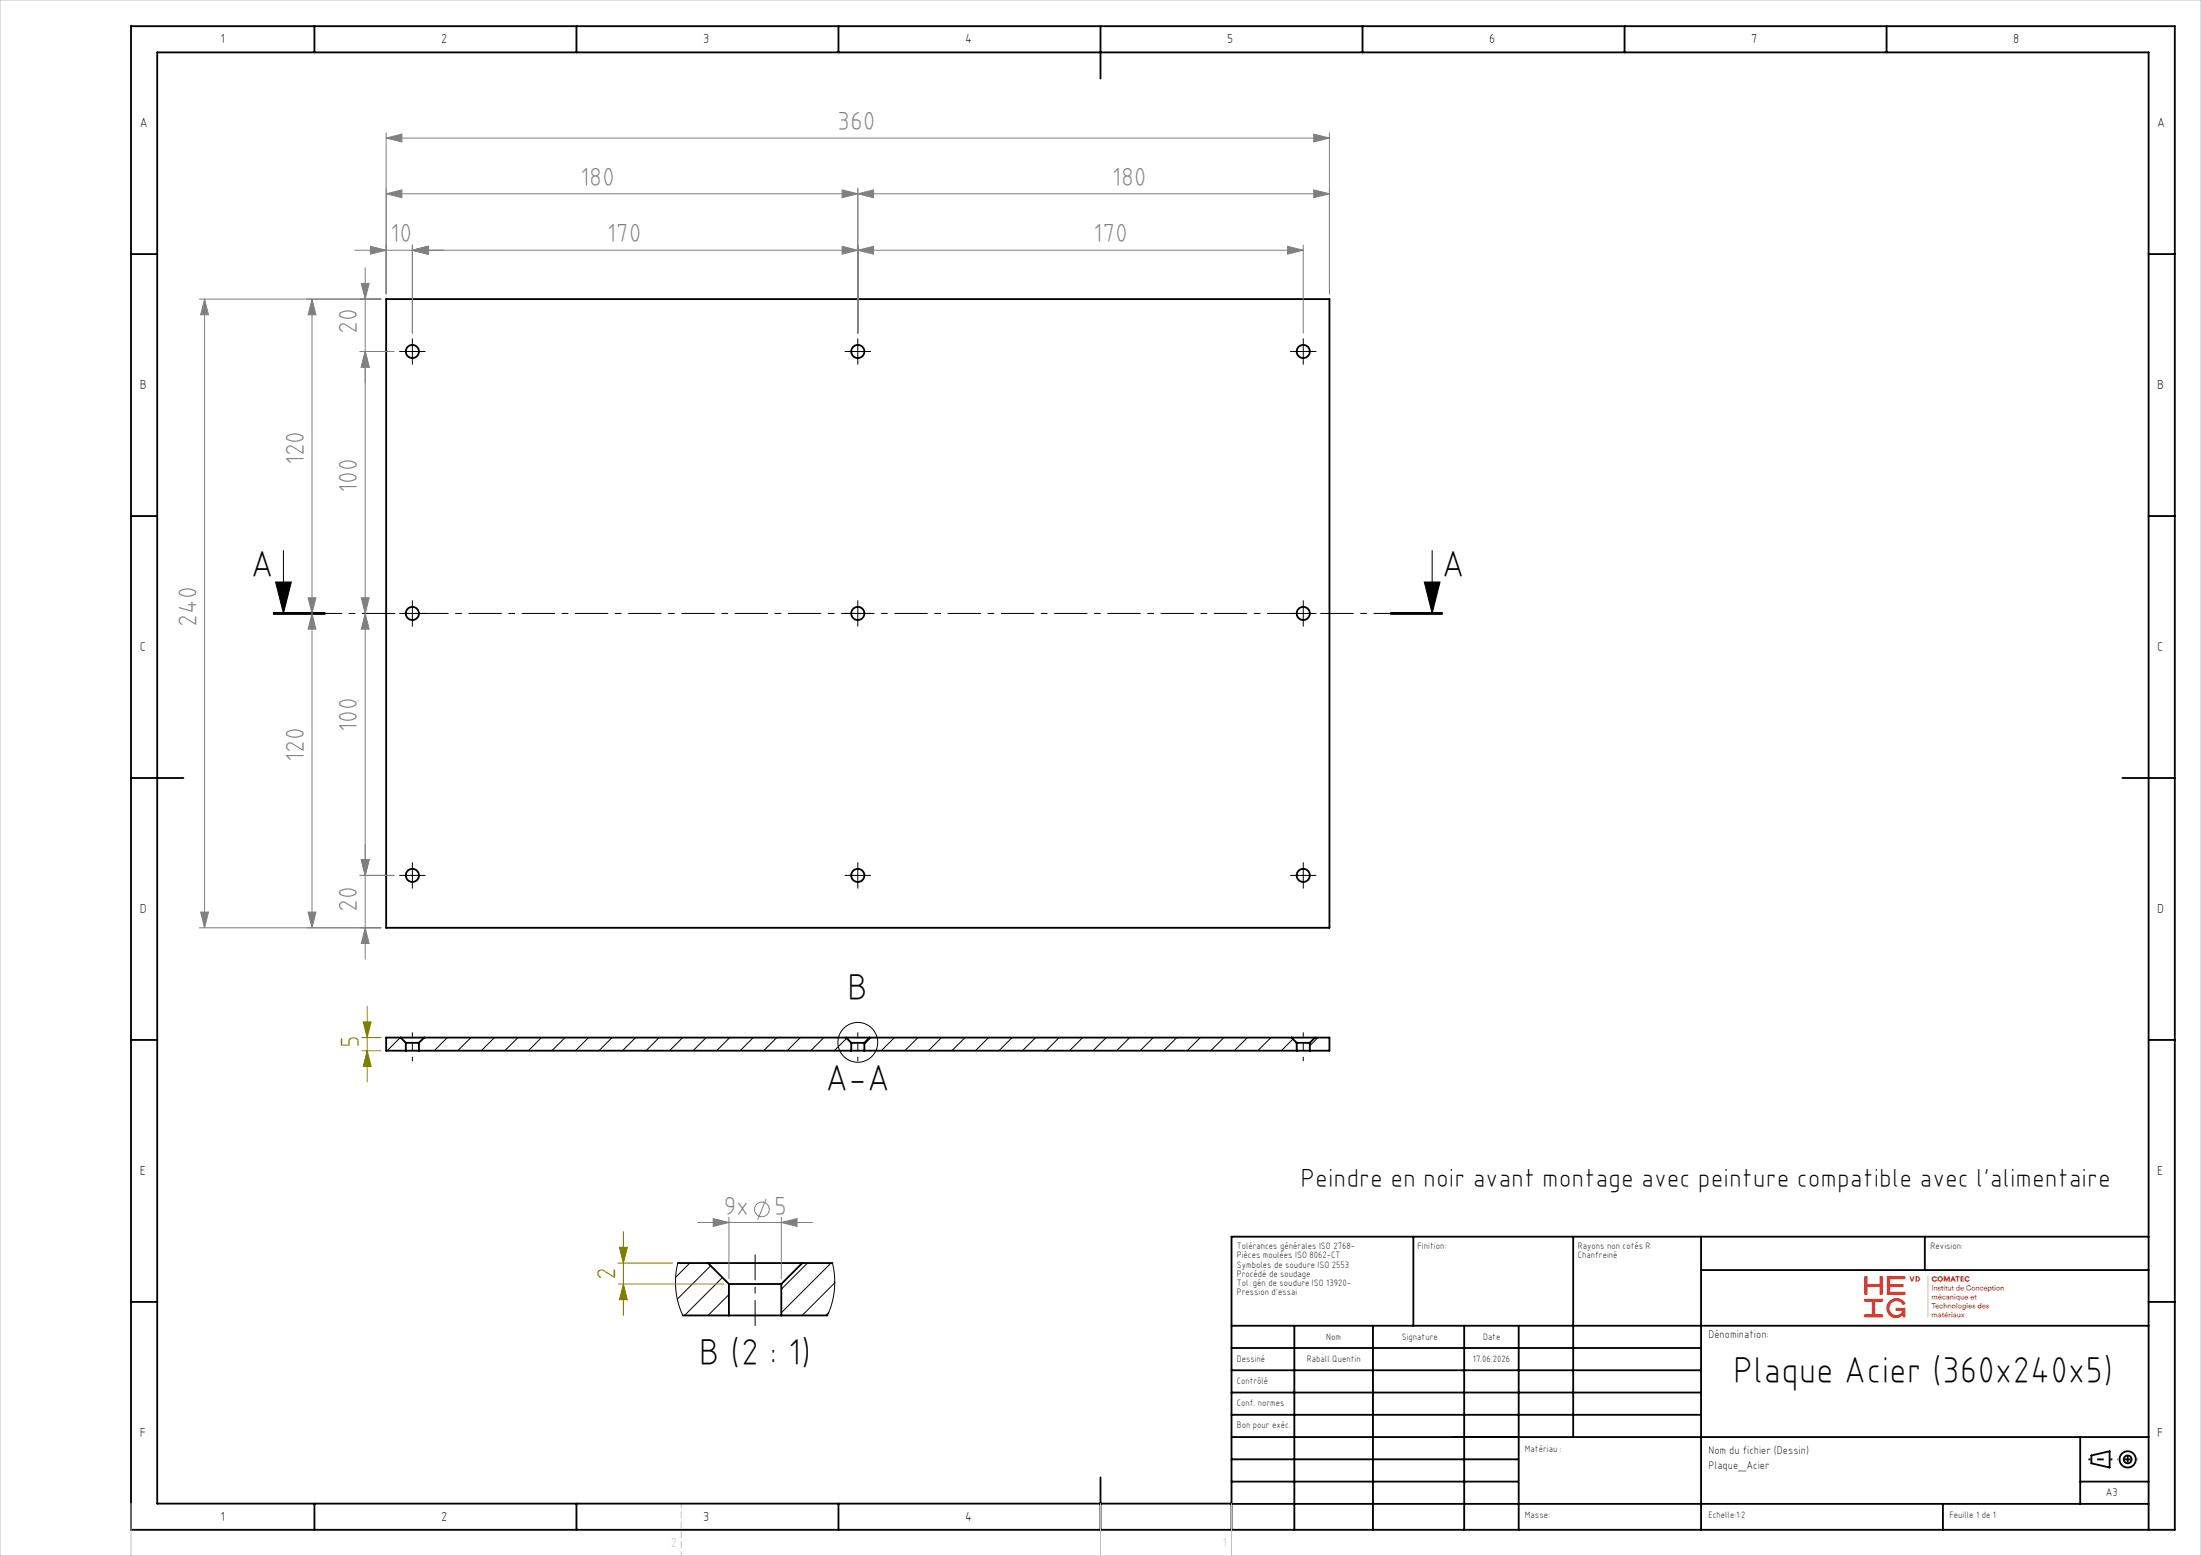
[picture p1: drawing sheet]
<svg xmlns="http://www.w3.org/2000/svg" width="420mm" height="297mm" viewBox="0 0 420 297" stroke-linecap="round" stroke-linejoin="round" font-family="sans-serif">
<g fill="none" stroke="#000" stroke-width=".35">
<path d="M25 5h390v287h-390zM60 5v5M110 5v5M160 5v5M210 5v10M260 5v5M310 5v5M360 5v5M25 48.5h5M73.7 57.1h180v120h-180zM410 48.5h5M25 98.5h5"/>
<path d="M410 98.5h5M25 148.5h10M405 148.5h10M25 198.5h5M76.4 198h4.5M76.4 198h-2.7v2.5h3.7M76.4 198l1 1M77.4 199h2.5M77.4 199v1.5M79.9 199v1.5M80.9 198l-1 1M80.9 198h80.5"/>
<path d="M161.4 198h4.5M161.4 198l1 1M162.4 199h2.5M162.4 199v1.5M164.9 199v1.5M165.9 198l-1 1M165.9 198h80.5M246.4 198h4.5M246.4 198l1 1M247.4 199h2.5M247.4 199v1.5M249.9 199v1.5"/>
<path d="M250.9 198h2.8v2.5h-3.8M250.9 198l-1 1M410 198.5h5M77.4 200.5h2.5M79.9 200.5h82.5M162.4 200.5h2.5M164.9 200.5h82.5M247.4 200.5h2.5M269.7 236.1v17M300.2 236.1v38.2M324.6 236.1v55.9M367.3 236.1v6.3"/>
<path d="M410 236.1h-175v55.9M25 248.5h5M129.3 241.1h5.8M130.3 251.1h8.8M135.1 241.1h18M135.1 241.1l4 4M139.1 245.1h10M139.1 251.1h10M139.1 245.1v6M149.1 245.1v6M149.1 251.1h8.8M153.1 241.1l-4 4"/>
<path d="M153.1 241.1h5.7M235 253.1h175M235 257.3h89.6M247 253.1v38.9M262 253.1v38.9M279.4 253.1v38.9M289.8 253.1v38.9M324.6 242.4h85.4M410 248.5h5M235 270.1h89.6M235 265.8h89.6M235 261.6h89.6"/>
<path d="M235 278.6h54.6M235 274.3h175M397 274.3v12.8M399.1 277.8l3.5-.8v3.1l-3.5-.8zM60 287v5M110 287v5M160 287v5M210 282v10M235 287.1h175M235 287h-205v-277h380v282M235 282.8h54.6M370.8 287.1v4.9"/>
<path d="M397 282.8h13"/>
<circle cx="78.7" cy="67.1" r="1.25"/>
<circle cx="163.7" cy="67.1" r="1.25"/>
<circle cx="248.7" cy="67.1" r="1.25"/>
<circle cx="78.7" cy="117.1" r="1.25"/>
<circle cx="163.7" cy="117.1" r="1.25"/>
<circle cx="248.7" cy="117.1" r="1.25"/>
<circle cx="78.7" cy="167.1" r="1.25"/>
<circle cx="163.7" cy="167.1" r="1.25"/>
<circle cx="248.7" cy="167.1" r="1.25"/>
<circle cx="406" cy="278.6" r=".75"/>
<circle cx="406" cy="278.6" r="1.55"/>
</g>
<g fill="none" stroke="#000" stroke-width=".19">
<path d="M77.4 67.1h2.5M78.7 65.8v2.5M162.4 67.1h2.5M163.7 65.8v2.5M247.4 67.1h2.5M248.7 65.8v2.5M52.1 117.3h10zM52.1 117.1h10M52.1 116.9h10M52.6 111.1h3l-1.5 6zM54.1 105.1v12M77.4 117.1h2.5"/>
<path d="M78.7 115.8v2.5M162.4 117.1h2.5M163.7 115.8v2.5M247.4 117.1h2.5M248.7 115.8v2.5M265.3 117.1h10M265.3 116.9h10M265.3 117.3h10M271.8 111.1h3l-1.5 6zM273.3 105.1v12M77.4 167.1h2.5M78.7 165.8v2.5"/>
<path d="M162.4 167.1h2.5M163.7 165.8v2.5M247.4 167.1h2.5M248.7 165.8v2.5M76.4 198l-2.5 2.5M85.4 198l-2.5 2.5M89.9 198l-2.5 2.5M94.3 198l-2.5 2.5M98.8 198l-2.5 2.5M103.3 198l-2.5 2.5M107.8 198l-2.5 2.5M112.3 198l-2.5 2.5"/>
<path d="M116.8 198l-2.5 2.5M121.3 198l-2.5 2.5M125.8 198l-2.5 2.5M130.3 198l-2.5 2.5M134.8 198l-2.5 2.5M139.2 198l-2.5 2.5M143.7 198l-2.5 2.5M148.2 198l-2.5 2.5M152.7 198l-2.5 2.5M157.2 198l-2.5 2.5M161.6 198.2l-2.4 2.3M166.2 198l-1.3 1.3"/>
<path d="M170.7 198l-2.5 2.5M175.2 198l-2.5 2.5M179.7 198l-2.5 2.5M184.1 198l-2.5 2.5M188.6 198l-2.5 2.5M193.1 198l-2.5 2.5M197.6 198l-2.5 2.5M202.1 198l-2.5 2.5M206.6 198l-2.5 2.5M211.1 198l-2.5 2.5M215.6 198l-2.5 2.5M220.1 198l-2.5 2.5"/>
<path d="M224.6 198l-2.5 2.5M229.1 198l-2.5 2.5M233.5 198l-2.5 2.5M238 198l-2.5 2.5M242.5 198l-2.5 2.5M246.7 198.3l-2.2 2.2M251.5 198l-1.6 1.6M253.7 200.4l-.2 .1M129.3 241.1l-.4 2.5 .1 2.5 .4 2.5 .9 2.5M131.6 241.1l-2.7 2.7M135.6 241.6l-6.4 6.4M137.9 243.8l-7.3 7.3"/>
<path d="M139.1 247.1l-4 4M154.1 241.1l-5 5M158.1 250.5l-.5 .6M158.6 241.1l-9.5 9.5M158.8 241.1l.4 2.5v2.5l-.4 2.5-.9 2.5M159.3 244.9l-6.2 6.2"/>
<circle cx="163.7" cy="199" r="3.8"/>
</g>
<g fill="none" stroke="#808080" stroke-width=".19">
<path d="M73.7 37l3-.8v1.5zM73.7 26.4l3-.8v1.5zM73.7 37h180M73.7 25.4v30.7M73.7 26.4h180M160.7 36.2l3 .8-3 .7zM163.7 37l3-.8v1.5zM163.7 36v27.6M250.7 36.2l3 .8-3 .7zM250.7 25.6l3 .8-3 .7zM253.7 25.4v30.7M38 57.1h34.7"/>
<path d="M39 57.1l.8 3h-1.5zM39 57.1v120M59.5 57.1l.8 3h-1.5zM59.5 57.1v120M67.7 47.8h181M68.9 54.1h1.5l-.7 3zM69.7 51.1v132M70.7 47l3 .8-3 .7zM78.7 47.8l3-.8v1.5zM78.7 46.8v16.8M160.7 47l3 .8-3 .7zM163.7 47.8l3-.8v1.5z"/>
<path d="M245.7 47l3 .8-3 .7zM248.7 46.8v16.8M68.7 67.1h6.5M69.7 67.1l.7 3h-1.5zM58.8 114.1h1.5l-.8 3zM59.5 117.1l.8 3h-1.5zM68.9 114.1h1.5l-.7 3zM69.7 117.1l.7 3h-1.5zM38 177.1h34.7M38.3 174.1h1.5l-.8 3zM58.8 174.1h1.5l-.8 3zM68.7 167.1h6.5"/>
<path d="M68.9 164.1h1.5l-.7 3zM69.7 177.1l.7 3h-1.5zM133.1 233.3h22M136.1 232.6l3 .7-3 .8zM139.1 232.3v11.8M146.2 228.8l-1.6 4M149.1 233.3l3-.7v1.5zM149.1 232.3v11.8"/>
<circle cx="145.4" cy="230.8" r="1.4"/>
</g>
<path d="M69.1 198h3.6M69.3 195h1.5l-.7 3zM70.1 192v14.5M69.1 200.5h3.6M70.1 200.5l.7 3h-1.5zM118.2 238.1h1.5l-.7 3zM119 235.1v16M118 241.1h10.3M118 245.1h20.1M119 245.1l.7 3h-1.5z" fill="none" stroke="#808000" stroke-width=".19"/>
<g fill="none" stroke="#000" stroke-width=".19" stroke-dasharray="30.5 1.3 1.3 1.3" stroke-linecap="butt">
<path d="M77.4 67.1h-1.2M78.7 65.8v-1.2M78.7 68.3v1.3M79.9 67.1h1.3M162.4 67.1h-1.2M163.7 65.8v-1.2M163.7 68.3v1.3M164.9 67.1h1.3M247.4 67.1h-1.2M248.7 65.8v-1.2M248.7 68.3v1.3M249.9 67.1h1.3"/>
<path d="M77.4 117.1h-1.2M78.7 115.8v-1.2M78.7 118.3v1.3M79.9 117.1h1.3M162.4 117.1h-1.2M163.7 115.8v-1.2M163.7 118.3v1.3M164.9 117.1h1.3M247.4 117.1h-1.2M248.7 115.8v-1.2M248.7 118.3v1.3M249.9 117.1h1.3"/>
<path d="M77.4 167.1h-1.2M78.7 165.8v-1.2M78.7 168.3v1.3M79.9 167.1h1.3M162.4 167.1h-1.2M163.7 165.8v-1.2M163.7 168.3v1.3M164.9 167.1h1.3M247.4 167.1h-1.2M248.7 165.8v-1.2M248.7 168.3v1.3M249.9 167.1h1.3"/>
</g>
<path d="M78.7 202.5v-5.5M163.7 202.5v-5.5M248.7 202.5v-5.5" fill="none" stroke="#000" stroke-width=".19" stroke-dasharray="30.5 1.3 1.3 1.3" stroke-dashoffset="29.6" stroke-linecap="butt"/>
<path d="M144.1 253.1v-13.7" fill="none" stroke="#000" stroke-width=".19" stroke-dasharray="30.5 1.3 1.3 1.3" stroke-dashoffset="25.6" stroke-linecap="butt"/>
<path d="M275.3 117.1h-223.2" fill="none" stroke="#000" stroke-width=".19" stroke-dasharray="6.3 1.3 1.3 1.3" stroke-dashoffset="3.3" stroke-linecap="butt"/>
<path d="M398.5 278.6h4.6" fill="none" stroke="#000" stroke-width=".35" stroke-dasharray="30.5 1.3 1.3 1.3" stroke-dashoffset="30.1" stroke-linecap="butt"/>
<path d="M406 276.6v3.8" fill="none" stroke="#000" stroke-width=".35" stroke-dasharray="30.5 1.3 1.3 1.3" stroke-dashoffset="30.5" stroke-linecap="butt"/>
<path d="M408 278.6h-4" fill="none" stroke="#000" stroke-width=".35" stroke-dasharray="30.5 1.3 1.3 1.3" stroke-dashoffset="30.4" stroke-linecap="butt"/>
<path d="M130 287v10" fill="none" stroke="#c0c0c0" stroke-width=".19" stroke-dasharray="1.3 .6" stroke-dashoffset=".4" stroke-linecap="butt"/>
<path d="M0 0h420v297h-420zM25 287v10M210 287v10M235 287v10" fill="none" stroke="#c0c0c0" stroke-width=".19"/>
<path d="M271.8 111.1h3l-1.5 6zM52.6 111.1h3l-1.5 6z" fill="#000"/>
<g fill="#808000">
<path d="M118.2 238.1h1.5l-.7 3zM119 245.1l.7 3h-1.5z"/>
<path d="M70.1 200.5l.7 3h-1.5zM69.3 195h1.5l-.7 3z"/>
</g>
<g fill="#808080">
<path d="M250.7 36.2l3 .8-3 .7zM163.7 37l3-.8v1.5zM149.1 233.3l3-.7v1.5zM136.1 232.6l3 .7-3 .8z"/>
<path d="M70.7 47l3 .8-3 .7zM78.7 47.8l3-.8v1.5zM78.7 47.8l3-.8v1.5zM160.7 47l3 .8-3 .7zM163.7 47.8l3-.8v1.5zM245.7 47l3 .8-3 .7zM73.7 37l3-.8v1.5zM160.7 36.2l3 .8-3 .7z"/>
<path d="M38.3 174.1h1.5l-.8 3zM39 57.1l.8 3h-1.5zM69.7 67.1l.7 3h-1.5zM68.9 54.1h1.5l-.7 3z"/>
<path d="M68.9 164.1h1.5l-.7 3zM69.7 177.1l.7 3h-1.5z"/>
<path d="M73.7 26.4l3-.8v1.5zM250.7 25.6l3 .8-3 .7z"/>
<path d="M58.8 174.1h1.5l-.8 3zM59.5 117.1l.8 3h-1.5z"/>
<path d="M59.5 57.1l.8 3h-1.5zM58.8 114.1h1.5l-.8 3zM69.7 67.1l.7 3h-1.5zM68.9 114.1h1.5l-.7 3zM69.7 117.1l.7 3h-1.5zM68.9 164.1h1.5l-.7 3z"/>
</g>
<g font-size="7.1">
<text x="47.8" y="110.1">A</text>
<text x="275.1" y="110.1">A</text>
<text x="161.6" y="190.9">B</text>
<text x="157.4" y="208.3">A-A</text>
<text x="133.4" y="260.6">B (2 : 1)</text>
<text x="330.7" y="264">Plaque Acier (360x240x5)</text>
</g>
<g font-size="5" fill="#808080">
<text x="159.8" y="24.8">360</text>
<text x="110.7" y="35.5">180</text>
<text x="212.2" y="35.5">180</text>
<text x="74.5" y="46.3">10</text>
<text x="115.8" y="46.3">170</text>
<text x="208.6" y="46.3">170</text>
<text x="68.2" y="63.7" transform="rotate(-90 68.2 63.7)">20</text>
<text x="58" y="88.9" transform="rotate(-90 58 88.9)">120</text>
<text x="68.2" y="94.2" transform="rotate(-90 68.2 94.2)">100</text>
<text x="37.5" y="119.7" transform="rotate(-90 37.5 119.7)">240</text>
<text x="68.2" y="139.8" transform="rotate(-90 68.2 139.8)">100</text>
<text x="58" y="145.5" transform="rotate(-90 58 145.5)">120</text>
<text x="68.2" y="174.1" transform="rotate(-90 68.2 174.1)">20</text>
<text x="138" y="231.8">9x</text>
<text x="147.7" y="231.8">5</text>
</g>
<g font-size="5" fill="#808000">
<text x="68.6" y="200.1" transform="rotate(-90 68.6 200.1)">5</text>
<text x="117.5" y="244.4" transform="rotate(-90 117.5 244.4)">2</text>
</g>
<text font-size="5" x="248.2" y="226.6">Peindre en noir avant montage avec peinture compatible avec l'alimentaire</text>
<g font-size="2.5">
<text x="42.1" y="8.2">1</text>
<text x="84.2" y="8.2">2</text>
<text x="134.2" y="8.2">3</text>
<text x="184.2" y="8.2">4</text>
<text x="234.2" y="8.2">5</text>
<text x="284.2" y="8.2">6</text>
<text x="334.2" y="8.2">7</text>
<text x="384.2" y="8.2">8</text>
<text x="26.7" y="24.2">A</text>
<text x="411.7" y="24.2">A</text>
<text x="26.7" y="74.2">B</text>
<text x="411.7" y="74.2">B</text>
<text x="26.7" y="124.2">C</text>
<text x="411.7" y="124.2">C</text>
<text x="26.7" y="174.2">D</text>
<text x="411.7" y="174.2">D</text>
<text x="26.7" y="224.2">E</text>
<text x="411.7" y="224.2">E</text>
<text x="26.7" y="274.2">F</text>
<text x="411.7" y="274.2">F</text>
<text x="42.1" y="290.2">1</text>
<text x="84.2" y="290.2">2</text>
<text x="134.2" y="290.2">3</text>
<text x="184.2" y="290.2">4</text>
</g>
<text font-size="2.5" fill="#e1251b" x="355.8" y="251.5">⟫</text>
<text font-size="2.5" fill="#c0c0c0" x="128" y="295.3">2</text>
<g font-size="2.1">
<text x="326" y="255.5">Dénomination:</text>
<text x="326" y="277.5">Nom du fichier (Dessin)</text>
<text x="326" y="280.5">Plaque_Acier</text>
<text x="401.9" y="285.5">A3</text>
</g>
<g font-size="1.8">
<text x="236" y="238.4">Tolérances générales ISO 2768-</text>
<text x="270.5" y="238.4">Finition:</text>
<text x="301.1" y="238.4">Rayons non cotés R</text>
<text x="368.4" y="238.4">Revision:</text>
<text x="236" y="240.2">Pièces moulées ISO 8062-CT</text>
<text x="236" y="242">Symboles de soudure ISO 2553</text>
<text x="236" y="243.7">Procédé de soudage</text>
<text x="236" y="245.5">Tol. gén de soudure ISO 13920-</text>
<text x="301.1" y="240.2">Chanfreiné</text>
<text x="236" y="247.3">Pression d'essai</text>
<text x="253.1" y="255.7">Nom</text>
<text x="267.5" y="255.7">Signature</text>
<text x="283" y="255.7">Date</text>
<text x="236" y="260">Dessiné</text>
<text x="249.4" y="260">Raball Quentin</text>
<text x="281.1" y="260">17.06.2026</text>
<text x="236" y="264.1">Contrôlé</text>
<text x="236" y="268.3">Conf. normes</text>
<text x="236" y="272.5">Bon pour exéc.</text>
<text x="291" y="277.2">Matériau :</text>
<text x="291" y="289.8">Masse:</text>
<text x="326" y="289.8">Echelle:1:2</text>
<text x="372" y="289.8">Feuille 1 de 1</text>
</g>
</svg>
